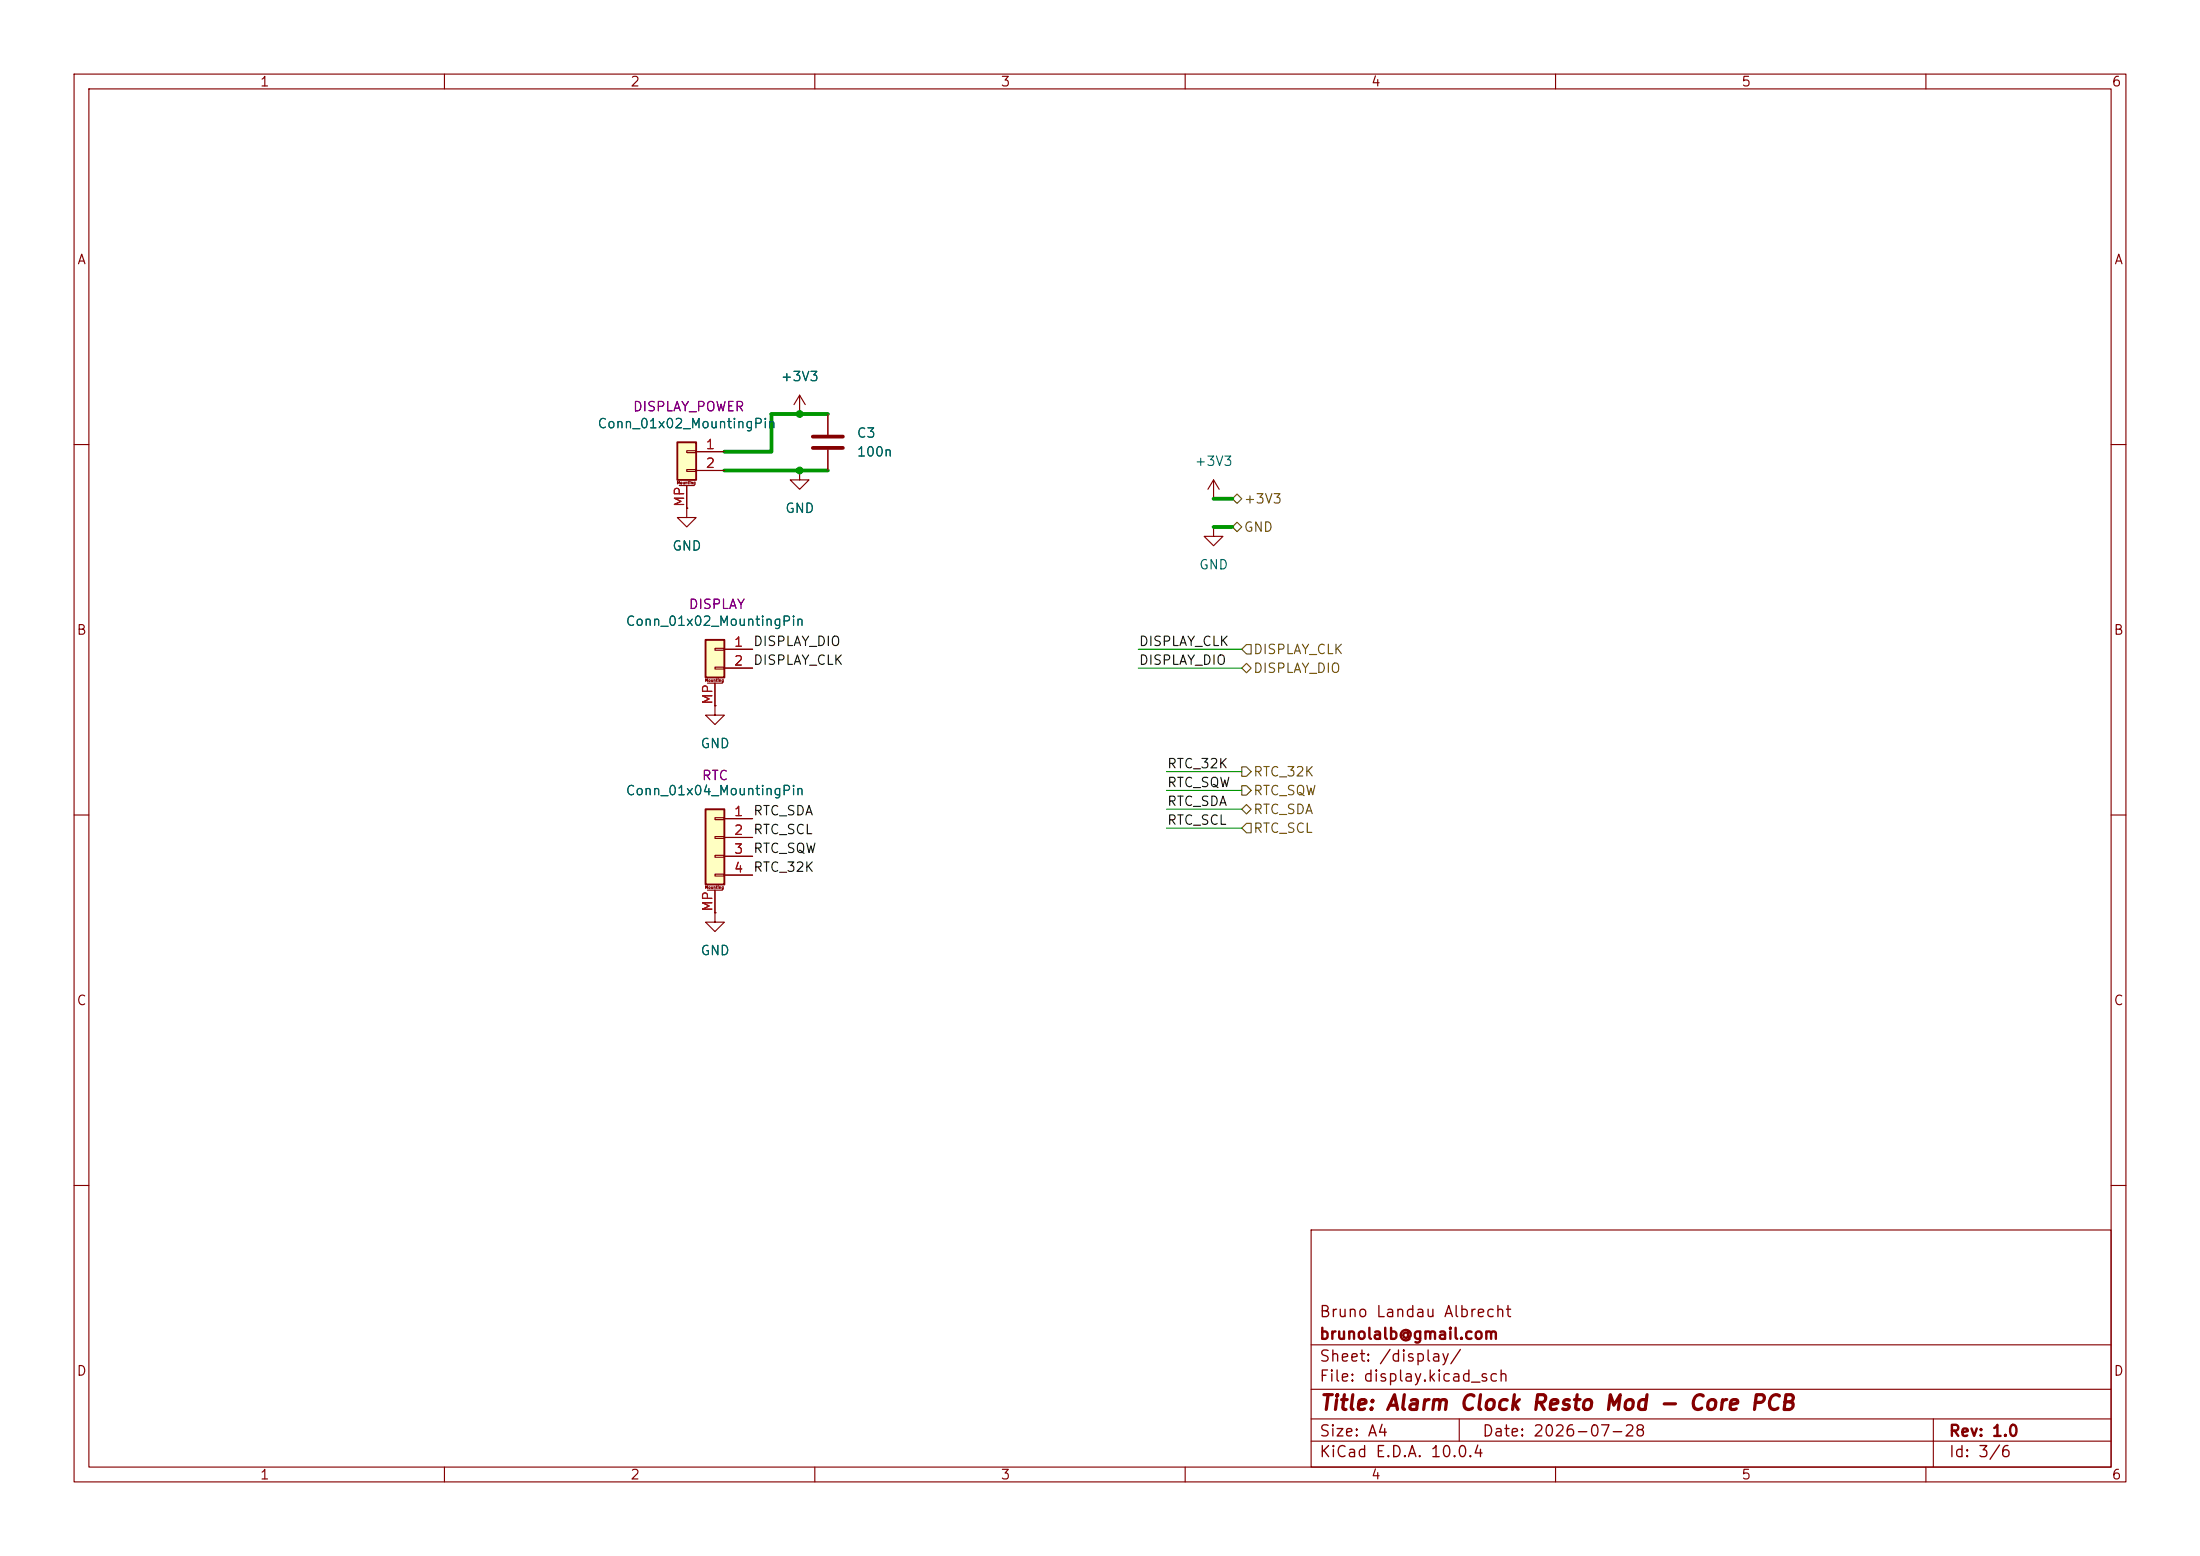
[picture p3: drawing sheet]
(kicad_sch
 (version 20260306)
 (generator "eeschema")
 (generator_version "10.0")
 (paper "A4")
 (title_block
  (title "Alarm Clock Resto Mod - Core PCB")
  (date "2026-07-28")
  (rev "1.0")
  (company "brunolalb@gmail.com")
  (comment 1 "Bruno Landau Albrecht"))
 (lib_symbols
  (symbol "Connector_Generic_MountingPin:Conn_01x02_MountingPin"
   (pin_names
    (offset 1.016) (hide yes)) (exclude_from_sim no) (in_bom yes) (on_board yes)
   (in_pos_files yes)
   (duplicate_pin_numbers_are_jumpers no)
   (property "Reference" "J" (at 0 2.54 0) (show_name no) (do_not_autoplace no) (effects (font (size 1.27 1.27))))
   (property "Value" "Conn_01x02_MountingPin" (at 1.27 -5.08 0) (show_name no) (do_not_autoplace no) (effects (font (size 1.27 1.27)) (justify left)))
   (property "Footprint" "" (at 0 0 0) (show_name no) (do_not_autoplace no) (hide yes) (effects (font (size 1.27 1.27))))
   (property "Datasheet" "" (at 0 0 0) (show_name no) (do_not_autoplace no) (hide yes) (effects (font (size 1.27 1.27))))
   (property "Description" "Generic connectable mounting pin connector, single row, 01x02, script generated (kicad-library-utils/schlib/autogen/connector/)" (at 0 0 0) (show_name no) (do_not_autoplace no) (hide yes) (effects (font (size 1.27 1.27))))
   (symbol "Conn_01x02_MountingPin_1_1"
    (rectangle (start -1.27 1.27) (end 1.27 -3.81) (stroke (width 0.254) (type default)) (fill (type background)))
    (rectangle (start -1.27 0.127) (end 0 -0.127) (stroke (width 0.1524) (type default)) (fill (type none)))
    (rectangle (start -1.27 -2.413) (end 0 -2.667) (stroke (width 0.1524) (type default)) (fill (type none)))
    (polyline (pts (xy -1.016 -4.572) (xy 1.016 -4.572)) (stroke (width 0.1524) (type default)) (fill (type none)))
    (text "Mounting" (at 0 -4.191 0) (effects (font (size 0.381 0.381))))
    (pin passive line (at -5.08 0 0) (length 3.81) (name "Pin_1" (effects (font (size 1.27 1.27)))) (number "1" (effects (font (size 1.27 1.27)))))
    (pin passive line (at -5.08 -2.54 0) (length 3.81) (name "Pin_2" (effects (font (size 1.27 1.27)))) (number "2" (effects (font (size 1.27 1.27)))))
    (pin passive line (at 0 -7.62 90) (length 3.048) (name "MountPin" (effects (font (size 1.27 1.27)))) (number "MP" (effects (font (size 1.27 1.27))))))
   (embedded_fonts no))
  (symbol "Connector_Generic_MountingPin:Conn_01x04_MountingPin"
   (pin_names
    (offset 1.016) (hide yes)) (exclude_from_sim no) (in_bom yes) (on_board yes)
   (in_pos_files yes)
   (duplicate_pin_numbers_are_jumpers no)
   (property "Reference" "J" (at 0 5.08 0) (show_name no) (do_not_autoplace no) (effects (font (size 1.27 1.27))))
   (property "Value" "Conn_01x04_MountingPin" (at 1.27 -7.62 0) (show_name no) (do_not_autoplace no) (effects (font (size 1.27 1.27)) (justify left)))
   (property "Footprint" "" (at 0 0 0) (show_name no) (do_not_autoplace no) (hide yes) (effects (font (size 1.27 1.27))))
   (property "Datasheet" "" (at 0 0 0) (show_name no) (do_not_autoplace no) (hide yes) (effects (font (size 1.27 1.27))))
   (property "Description" "Generic connectable mounting pin connector, single row, 01x04, script generated (kicad-library-utils/schlib/autogen/connector/)" (at 0 0 0) (show_name no) (do_not_autoplace no) (hide yes) (effects (font (size 1.27 1.27))))
   (symbol "Conn_01x04_MountingPin_1_1"
    (rectangle (start -1.27 3.81) (end 1.27 -6.35) (stroke (width 0.254) (type default)) (fill (type background)))
    (rectangle (start -1.27 2.667) (end 0 2.413) (stroke (width 0.1524) (type default)) (fill (type none)))
    (rectangle (start -1.27 0.127) (end 0 -0.127) (stroke (width 0.1524) (type default)) (fill (type none)))
    (rectangle (start -1.27 -2.413) (end 0 -2.667) (stroke (width 0.1524) (type default)) (fill (type none)))
    (rectangle (start -1.27 -4.953) (end 0 -5.207) (stroke (width 0.1524) (type default)) (fill (type none)))
    (polyline (pts (xy -1.016 -7.112) (xy 1.016 -7.112)) (stroke (width 0.1524) (type default)) (fill (type none)))
    (text "Mounting" (at 0 -6.731 0) (effects (font (size 0.381 0.381))))
    (pin passive line (at -5.08 2.54 0) (length 3.81) (name "Pin_1" (effects (font (size 1.27 1.27)))) (number "1" (effects (font (size 1.27 1.27)))))
    (pin passive line (at -5.08 0 0) (length 3.81) (name "Pin_2" (effects (font (size 1.27 1.27)))) (number "2" (effects (font (size 1.27 1.27)))))
    (pin passive line (at -5.08 -2.54 0) (length 3.81) (name "Pin_3" (effects (font (size 1.27 1.27)))) (number "3" (effects (font (size 1.27 1.27)))))
    (pin passive line (at -5.08 -5.08 0) (length 3.81) (name "Pin_4" (effects (font (size 1.27 1.27)))) (number "4" (effects (font (size 1.27 1.27)))))
    (pin passive line (at 0 -10.16 90) (length 3.048) (name "MountPin" (effects (font (size 1.27 1.27)))) (number "MP" (effects (font (size 1.27 1.27))))))
   (embedded_fonts no))
  (symbol "Device:C"
   (pin_numbers (hide yes))
   (pin_names
    (offset 0.254)) (exclude_from_sim no) (in_bom yes) (on_board yes)
   (in_pos_files yes)
   (duplicate_pin_numbers_are_jumpers no)
   (property "Reference" "C" (at 0.635 2.54 0) (show_name no) (do_not_autoplace no) (effects (font (size 1.27 1.27)) (justify left)))
   (property "Value" "C" (at 0.635 -2.54 0) (show_name no) (do_not_autoplace no) (effects (font (size 1.27 1.27)) (justify left)))
   (property "Footprint" "" (at 0.9652 -3.81 0) (show_name no) (do_not_autoplace no) (hide yes) (effects (font (size 1.27 1.27))))
   (property "Datasheet" "" (at 0 0 0) (show_name no) (do_not_autoplace no) (hide yes) (effects (font (size 1.27 1.27))))
   (property "Description" "Unpolarized capacitor" (at 0 0 0) (show_name no) (do_not_autoplace no) (hide yes) (effects (font (size 1.27 1.27))))
   (symbol "C_0_1"
    (polyline (pts (xy -2.032 0.762) (xy 2.032 0.762)) (stroke (width 0.508) (type default)) (fill (type none)))
    (polyline (pts (xy -2.032 -0.762) (xy 2.032 -0.762)) (stroke (width 0.508) (type default)) (fill (type none))))
   (symbol "C_1_1"
    (pin passive line (at 0 3.81 270) (length 2.794) (name "" (effects (font (size 1.27 1.27)))) (number "1" (effects (font (size 1.27 1.27)))))
    (pin passive line (at 0 -3.81 90) (length 2.794) (name "" (effects (font (size 1.27 1.27)))) (number "2" (effects (font (size 1.27 1.27))))))
   (embedded_fonts no))
  (symbol "power:+3V3"
   (power global)
   (pin_numbers (hide yes))
   (pin_names
    (offset 0) (hide yes)) (exclude_from_sim no) (in_bom yes) (on_board yes)
   (in_pos_files yes)
   (duplicate_pin_numbers_are_jumpers no)
   (property "Reference" "#PWR" (at 0 -3.81 0) (show_name no) (do_not_autoplace no) (hide yes) (effects (font (size 1.27 1.27))))
   (property "Value" "+3V3" (at 0 3.556 0) (show_name no) (do_not_autoplace no) (effects (font (size 1.27 1.27))))
   (property "Footprint" "" (at 0 0 0) (show_name no) (do_not_autoplace no) (hide yes) (effects (font (size 1.27 1.27))))
   (property "Datasheet" "" (at 0 0 0) (show_name no) (do_not_autoplace no) (hide yes) (effects (font (size 1.27 1.27))))
   (property "Description" "Power symbol creates a global label with name \"+3V3\"" (at 0 0 0) (show_name no) (do_not_autoplace no) (hide yes) (effects (font (size 1.27 1.27))))
   (symbol "+3V3_0_1"
    (polyline (pts (xy -0.762 1.27) (xy 0 2.54)) (stroke (width 0) (type default)) (fill (type none)))
    (polyline (pts (xy 0 2.54) (xy 0.762 1.27)) (stroke (width 0) (type default)) (fill (type none)))
    (polyline (pts (xy 0 0) (xy 0 2.54)) (stroke (width 0) (type default)) (fill (type none))))
   (symbol "+3V3_1_1"
    (pin power_in line (at 0 0 90) (length 0) (name "" (effects (font (size 1.27 1.27)))) (number "1" (effects (font (size 1.27 1.27))))))
   (embedded_fonts no))
  (symbol "power:GND"
   (power global)
   (pin_numbers (hide yes))
   (pin_names
    (offset 0) (hide yes)) (exclude_from_sim no) (in_bom yes) (on_board yes)
   (in_pos_files yes)
   (duplicate_pin_numbers_are_jumpers no)
   (property "Reference" "#PWR" (at 0 -6.35 0) (show_name no) (do_not_autoplace no) (hide yes) (effects (font (size 1.27 1.27))))
   (property "Value" "GND" (at 0 -3.81 0) (show_name no) (do_not_autoplace no) (effects (font (size 1.27 1.27))))
   (property "Footprint" "" (at 0 0 0) (show_name no) (do_not_autoplace no) (hide yes) (effects (font (size 1.27 1.27))))
   (property "Datasheet" "" (at 0 0 0) (show_name no) (do_not_autoplace no) (hide yes) (effects (font (size 1.27 1.27))))
   (property "Description" "Power symbol creates a global label with name \"GND\" , ground" (at 0 0 0) (show_name no) (do_not_autoplace no) (hide yes) (effects (font (size 1.27 1.27))))
   (symbol "GND_0_1"
    (polyline (pts (xy 0 0) (xy 0 -1.27) (xy 1.27 -1.27) (xy 0 -2.54) (xy -1.27 -1.27) (xy 0 -1.27)) (stroke (width 0) (type default)) (fill (type none))))
   (symbol "GND_1_1"
    (pin power_in line (at 0 0 270) (length 0) (name "" (effects (font (size 1.27 1.27)))) (number "1" (effects (font (size 1.27 1.27))))))
   (embedded_fonts no)))
 (junction
  (at 107.95 63.5)
  (diameter 0)
  (color 0 0 0 0))
 (junction
  (at 107.95 55.88)
  (diameter 0)
  (color 0 0 0 0))
 (wire
  (pts (xy 157.48 111.76) (xy 167.64 111.76))
  (stroke (width 0) (type default)))
 (wire
  (pts (xy 157.48 104.14) (xy 167.64 104.14))
  (stroke (width 0) (type default)))
 (wire
  (pts (xy 153.67 90.17) (xy 167.64 90.17))
  (stroke (width 0) (type default)))
 (wire
  (pts (xy 107.95 55.88) (xy 111.76 55.88))
  (stroke (width 0) (type default)))
 (wire
  (pts (xy 163.83 71.12) (xy 166.37 71.12))
  (stroke (width 0) (type default)))
 (wire
  (pts (xy 104.14 55.88) (xy 104.14 60.96))
  (stroke (width 0) (type default)))
 (wire
  (pts (xy 107.95 55.88) (xy 104.14 55.88))
  (stroke (width 0) (type default)))
 (wire
  (pts (xy 107.95 63.5) (xy 111.76 63.5))
  (stroke (width 0) (type default)))
 (wire
  (pts (xy 163.83 67.31) (xy 166.37 67.31))
  (stroke (width 0) (type default)))
 (wire
  (pts (xy 97.79 63.5) (xy 107.95 63.5))
  (stroke (width 0) (type default)))
 (wire
  (pts (xy 153.67 87.63) (xy 167.64 87.63))
  (stroke (width 0) (type default)))
 (wire
  (pts (xy 97.79 60.96) (xy 104.14 60.96))
  (stroke (width 0) (type default)))
 (wire
  (pts (xy 157.48 106.68) (xy 167.64 106.68))
  (stroke (width 0) (type default)))
 (wire
  (pts (xy 157.48 109.22) (xy 167.64 109.22))
  (stroke (width 0) (type default)))
 (label "RTC_SDA"
  (at 101.6 110.49 0)
  (effects (font (size 1.27 1.27)) (justify left bottom)))
 (label "RTC_SQW"
  (at 101.6 115.57 0)
  (effects (font (size 1.27 1.27)) (justify left bottom)))
 (label "DISPLAY_CLK"
  (at 153.67 87.63 0)
  (effects (font (size 1.27 1.27)) (justify left bottom)))
 (label "DISPLAY_DIO"
  (at 101.6 87.63 0)
  (effects (font (size 1.27 1.27)) (justify left bottom)))
 (label "DISPLAY_DIO"
  (at 153.67 90.17 0)
  (effects (font (size 1.27 1.27)) (justify left bottom)))
 (label "RTC_SDA"
  (at 157.48 109.22 0)
  (effects (font (size 1.27 1.27)) (justify left bottom)))
 (label "RTC_SCL"
  (at 101.6 113.03 0)
  (effects (font (size 1.27 1.27)) (justify left bottom)))
 (label "RTC_SCL"
  (at 157.48 111.76 0)
  (effects (font (size 1.27 1.27)) (justify left bottom)))
 (label "RTC_SQW"
  (at 157.48 106.68 0)
  (effects (font (size 1.27 1.27)) (justify left bottom)))
 (label "RTC_32K"
  (at 101.6 118.11 0)
  (effects (font (size 1.27 1.27)) (justify left bottom)))
 (label "DISPLAY_CLK"
  (at 101.6 90.17 0)
  (effects (font (size 1.27 1.27)) (justify left bottom)))
 (label "RTC_32K"
  (at 157.48 104.14 0)
  (effects (font (size 1.27 1.27)) (justify left bottom)))
 (hierarchical_label "RTC_32K"
  (shape output)
  (at 167.64 104.14 0)
  (effects (font (size 1.27 1.27)) (justify left)))
 (hierarchical_label "GND"
  (shape bidirectional)
  (at 166.37 71.12 0)
  (effects (font (size 1.27 1.27)) (justify left)))
 (hierarchical_label "RTC_SCL"
  (shape input)
  (at 167.64 111.76 0)
  (effects (font (size 1.27 1.27)) (justify left)))
 (hierarchical_label "RTC_SDA"
  (shape bidirectional)
  (at 167.64 109.22 0)
  (effects (font (size 1.27 1.27)) (justify left)))
 (hierarchical_label "+3V3"
  (shape bidirectional)
  (at 166.37 67.31 0)
  (effects (font (size 1.27 1.27)) (justify left)))
 (hierarchical_label "DISPLAY_DIO"
  (shape bidirectional)
  (at 167.64 90.17 0)
  (effects (font (size 1.27 1.27)) (justify left)))
 (hierarchical_label "RTC_SQW"
  (shape output)
  (at 167.64 106.68 0)
  (effects (font (size 1.27 1.27)) (justify left)))
 (hierarchical_label "DISPLAY_CLK"
  (shape input)
  (at 167.64 87.63 0)
  (effects (font (size 1.27 1.27)) (justify left)))
 (symbol
  (lib_id "power:GND")
  (at 163.83 71.12 0)
  (unit 1)
  (body_style 1)
  (exclude_from_sim no)
  (in_bom yes)
  (on_board yes)
  (in_pos_files yes)
  (dnp no)
  (fields_autoplaced yes)
  (property "Reference" "#PWR016" (at 163.83 77.47 0) (hide yes) (show_name no) (do_not_autoplace no) (effects (font (size 1.27 1.27))))
  (property "Value" "GND" (at 163.83 76.2 0) (show_name no) (do_not_autoplace no) (effects (font (size 1.27 1.27))))
  (property "Footprint" "" (at 163.83 71.12 0) (hide yes) (show_name no) (do_not_autoplace no) (effects (font (size 1.27 1.27))))
  (property "Datasheet" "" (at 163.83 71.12 0) (hide yes) (show_name no) (do_not_autoplace no) (effects (font (size 1.27 1.27))))
  (property "Description" "Power symbol creates a global label with name \"GND\" , ground" (at 163.83 71.12 0) (hide yes) (show_name no) (do_not_autoplace no) (effects (font (size 1.27 1.27))))
  (pin "1"))
 (symbol
  (lib_id "power:+3V3")
  (at 107.95 55.88 0)
  (unit 1)
  (body_style 1)
  (exclude_from_sim no)
  (in_bom yes)
  (on_board yes)
  (in_pos_files yes)
  (dnp no)
  (fields_autoplaced yes)
  (property "Reference" "#PWR012" (at 107.95 59.69 0) (hide yes) (show_name no) (do_not_autoplace no) (effects (font (size 1.27 1.27))))
  (property "Value" "+3V3" (at 107.95 50.8 0) (show_name no) (do_not_autoplace no) (effects (font (size 1.27 1.27))))
  (property "Footprint" "" (at 107.95 55.88 0) (hide yes) (show_name no) (do_not_autoplace no) (effects (font (size 1.27 1.27))))
  (property "Datasheet" "" (at 107.95 55.88 0) (hide yes) (show_name no) (do_not_autoplace no) (effects (font (size 1.27 1.27))))
  (property "Description" "Power symbol creates a global label with name \"+3V3\"" (at 107.95 55.88 0) (hide yes) (show_name no) (do_not_autoplace no) (effects (font (size 1.27 1.27))))
  (pin "1"))
 (symbol
  (lib_id "Device:C")
  (at 111.76 59.69 0)
  (unit 1)
  (body_style 1)
  (exclude_from_sim no)
  (in_bom yes)
  (on_board yes)
  (in_pos_files yes)
  (dnp no)
  (fields_autoplaced yes)
  (property "Reference" "C3" (at 115.57 58.4199 0) (show_name no) (do_not_autoplace no) (effects (font (size 1.27 1.27)) (justify left)))
  (property "Value" "100n" (at 115.57 60.9599 0) (show_name no) (do_not_autoplace no) (effects (font (size 1.27 1.27)) (justify left)))
  (property "Footprint" "Capacitor_SMD:C_0603_1608Metric_Pad1.08x0.95mm_HandSolder" (at 112.7252 63.5 0) (hide yes) (show_name no) (do_not_autoplace no) (effects (font (size 1.27 1.27))))
  (property "Datasheet" "" (at 111.76 59.69 0) (hide yes) (show_name no) (do_not_autoplace no) (effects (font (size 1.27 1.27))))
  (property "Description" "Unpolarized capacitor" (at 111.76 59.69 0) (hide yes) (show_name no) (do_not_autoplace no) (effects (font (size 1.27 1.27))))
  (pin "2")
  (pin "1"))
 (symbol
  (lib_id "power:GND")
  (at 92.71 68.58 0)
  (unit 1)
  (body_style 1)
  (exclude_from_sim no)
  (in_bom yes)
  (on_board yes)
  (in_pos_files yes)
  (dnp no)
  (fields_autoplaced yes)
  (property "Reference" "#PWR015" (at 92.71 74.93 0) (hide yes) (show_name no) (do_not_autoplace no) (effects (font (size 1.27 1.27))))
  (property "Value" "GND" (at 92.71 73.66 0) (show_name no) (do_not_autoplace no) (effects (font (size 1.27 1.27))))
  (property "Footprint" "" (at 92.71 68.58 0) (hide yes) (show_name no) (do_not_autoplace no) (effects (font (size 1.27 1.27))))
  (property "Datasheet" "" (at 92.71 68.58 0) (hide yes) (show_name no) (do_not_autoplace no) (effects (font (size 1.27 1.27))))
  (property "Description" "Power symbol creates a global label with name \"GND\" , ground" (at 92.71 68.58 0) (hide yes) (show_name no) (do_not_autoplace no) (effects (font (size 1.27 1.27))))
  (pin "1"))
 (symbol
  (lib_id "power:GND")
  (at 96.52 123.19 0)
  (unit 1)
  (body_style 1)
  (exclude_from_sim no)
  (in_bom yes)
  (on_board yes)
  (in_pos_files yes)
  (dnp no)
  (fields_autoplaced yes)
  (property "Reference" "#PWR018" (at 96.52 129.54 0) (hide yes) (show_name no) (do_not_autoplace no) (effects (font (size 1.27 1.27))))
  (property "Value" "GND" (at 96.52 128.27 0) (show_name no) (do_not_autoplace no) (effects (font (size 1.27 1.27))))
  (property "Footprint" "" (at 96.52 123.19 0) (hide yes) (show_name no) (do_not_autoplace no) (effects (font (size 1.27 1.27))))
  (property "Datasheet" "" (at 96.52 123.19 0) (hide yes) (show_name no) (do_not_autoplace no) (effects (font (size 1.27 1.27))))
  (property "Description" "Power symbol creates a global label with name \"GND\" , ground" (at 96.52 123.19 0) (hide yes) (show_name no) (do_not_autoplace no) (effects (font (size 1.27 1.27))))
  (pin "1"))
 (symbol
  (lib_id "Connector_Generic_MountingPin:Conn_01x04_MountingPin")
  (at 96.52 113.03 0)
  (mirror y)
  (unit 1)
  (body_style 1)
  (exclude_from_sim no)
  (in_bom yes)
  (on_board yes)
  (in_pos_files yes)
  (dnp no)
  (property "Reference" "J4" (at 96.52 104.14 0) (hide yes) (show_name no) (do_not_autoplace no) (effects (font (size 1.27 1.27))))
  (property "Value" "Conn_01x04_MountingPin" (at 96.52 106.68 0) (show_name no) (do_not_autoplace no) (effects (font (size 1.27 1.27))))
  (property "Footprint" "Connector_Molex:Molex_PicoBlade_53261-0471_1x04-1MP_P1.25mm_Horizontal" (at 96.52 113.03 0) (hide yes) (show_name no) (do_not_autoplace no) (effects (font (size 1.27 1.27))))
  (property "Datasheet" "" (at 96.52 113.03 0) (hide yes) (show_name no) (do_not_autoplace no) (effects (font (size 1.27 1.27))))
  (property "Description" "Generic connectable mounting pin connector, single row, 01x04, script generated (kicad-library-utils/schlib/autogen/connector/)" (at 96.52 113.03 0) (hide yes) (show_name no) (do_not_autoplace no) (effects (font (size 1.27 1.27))))
  (property "Name" "RTC" (at 96.52 104.648 0) (show_name no) (do_not_autoplace no) (effects (font (size 1.27 1.27))))
  (pin "3")
  (pin "1")
  (pin "4")
  (pin "MP")
  (pin "2"))
 (symbol
  (lib_id "Connector_Generic_MountingPin:Conn_01x02_MountingPin")
  (at 92.71 60.96 0)
  (mirror y)
  (unit 1)
  (body_style 1)
  (exclude_from_sim no)
  (in_bom yes)
  (on_board yes)
  (in_pos_files yes)
  (dnp no)
  (property "Reference" "J2" (at 92.71 54.61 0) (hide yes) (show_name no) (do_not_autoplace no) (effects (font (size 1.27 1.27))))
  (property "Value" "Conn_01x02_MountingPin" (at 92.71 57.15 0) (show_name no) (do_not_autoplace no) (effects (font (size 1.27 1.27))))
  (property "Footprint" "RadioWecker:JST_S2B-XH-SM4-TB" (at 92.71 60.96 0) (hide yes) (show_name no) (do_not_autoplace no) (effects (font (size 1.27 1.27))))
  (property "Datasheet" "" (at 92.71 60.96 0) (hide yes) (show_name no) (do_not_autoplace no) (effects (font (size 1.27 1.27))))
  (property "Description" "Generic connectable mounting pin connector, single row, 01x02, script generated (kicad-library-utils/schlib/autogen/connector/)" (at 92.71 60.96 0) (hide yes) (show_name no) (do_not_autoplace no) (effects (font (size 1.27 1.27))))
  (property "Name" "DISPLAY_POWER" (at 92.964 54.864 0) (show_name no) (do_not_autoplace no) (effects (font (size 1.27 1.27))))
  (pin "1")
  (pin "2")
  (pin "MP"))
 (symbol
  (lib_id "power:GND")
  (at 107.95 63.5 0)
  (unit 1)
  (body_style 1)
  (exclude_from_sim no)
  (in_bom yes)
  (on_board yes)
  (in_pos_files yes)
  (dnp no)
  (fields_autoplaced yes)
  (property "Reference" "#PWR013" (at 107.95 69.85 0) (hide yes) (show_name no) (do_not_autoplace no) (effects (font (size 1.27 1.27))))
  (property "Value" "GND" (at 107.95 68.58 0) (show_name no) (do_not_autoplace no) (effects (font (size 1.27 1.27))))
  (property "Footprint" "" (at 107.95 63.5 0) (hide yes) (show_name no) (do_not_autoplace no) (effects (font (size 1.27 1.27))))
  (property "Datasheet" "" (at 107.95 63.5 0) (hide yes) (show_name no) (do_not_autoplace no) (effects (font (size 1.27 1.27))))
  (property "Description" "Power symbol creates a global label with name \"GND\" , ground" (at 107.95 63.5 0) (hide yes) (show_name no) (do_not_autoplace no) (effects (font (size 1.27 1.27))))
  (pin "1"))
 (symbol
  (lib_id "power:+3V3")
  (at 163.83 67.31 0)
  (unit 1)
  (body_style 1)
  (exclude_from_sim no)
  (in_bom yes)
  (on_board yes)
  (in_pos_files yes)
  (dnp no)
  (fields_autoplaced yes)
  (property "Reference" "#PWR014" (at 163.83 71.12 0) (hide yes) (show_name no) (do_not_autoplace no) (effects (font (size 1.27 1.27))))
  (property "Value" "+3V3" (at 163.83 62.23 0) (show_name no) (do_not_autoplace no) (effects (font (size 1.27 1.27))))
  (property "Footprint" "" (at 163.83 67.31 0) (hide yes) (show_name no) (do_not_autoplace no) (effects (font (size 1.27 1.27))))
  (property "Datasheet" "" (at 163.83 67.31 0) (hide yes) (show_name no) (do_not_autoplace no) (effects (font (size 1.27 1.27))))
  (property "Description" "Power symbol creates a global label with name \"+3V3\"" (at 163.83 67.31 0) (hide yes) (show_name no) (do_not_autoplace no) (effects (font (size 1.27 1.27))))
  (pin "1"))
 (symbol
  (lib_id "Connector_Generic_MountingPin:Conn_01x02_MountingPin")
  (at 96.52 87.63 0)
  (mirror y)
  (unit 1)
  (body_style 1)
  (exclude_from_sim no)
  (in_bom yes)
  (on_board yes)
  (in_pos_files yes)
  (dnp no)
  (property "Reference" "J3" (at 96.52 81.28 0) (hide yes) (show_name no) (do_not_autoplace no) (effects (font (size 1.27 1.27))))
  (property "Value" "Conn_01x02_MountingPin" (at 96.52 83.82 0) (show_name no) (do_not_autoplace no) (effects (font (size 1.27 1.27))))
  (property "Footprint" "Connector_Molex:Molex_PicoBlade_53261-0271_1x02-1MP_P1.25mm_Horizontal" (at 96.52 87.63 0) (hide yes) (show_name no) (do_not_autoplace no) (effects (font (size 1.27 1.27))))
  (property "Datasheet" "" (at 96.52 87.63 0) (hide yes) (show_name no) (do_not_autoplace no) (effects (font (size 1.27 1.27))))
  (property "Description" "Generic connectable mounting pin connector, single row, 01x02, script generated (kicad-library-utils/schlib/autogen/connector/)" (at 96.52 87.63 0) (hide yes) (show_name no) (do_not_autoplace no) (effects (font (size 1.27 1.27))))
  (property "Name" "DISPLAY" (at 96.774 81.534 0) (show_name no) (do_not_autoplace no) (effects (font (size 1.27 1.27))))
  (pin "1")
  (pin "2")
  (pin "MP"))
 (symbol
  (lib_id "power:GND")
  (at 96.52 95.25 0)
  (unit 1)
  (body_style 1)
  (exclude_from_sim no)
  (in_bom yes)
  (on_board yes)
  (in_pos_files yes)
  (dnp no)
  (fields_autoplaced yes)
  (property "Reference" "#PWR017" (at 96.52 101.6 0) (hide yes) (show_name no) (do_not_autoplace no) (effects (font (size 1.27 1.27))))
  (property "Value" "GND" (at 96.52 100.33 0) (show_name no) (do_not_autoplace no) (effects (font (size 1.27 1.27))))
  (property "Footprint" "" (at 96.52 95.25 0) (hide yes) (show_name no) (do_not_autoplace no) (effects (font (size 1.27 1.27))))
  (property "Datasheet" "" (at 96.52 95.25 0) (hide yes) (show_name no) (do_not_autoplace no) (effects (font (size 1.27 1.27))))
  (property "Description" "Power symbol creates a global label with name \"GND\" , ground" (at 96.52 95.25 0) (hide yes) (show_name no) (do_not_autoplace no) (effects (font (size 1.27 1.27))))
  (pin "1")))
